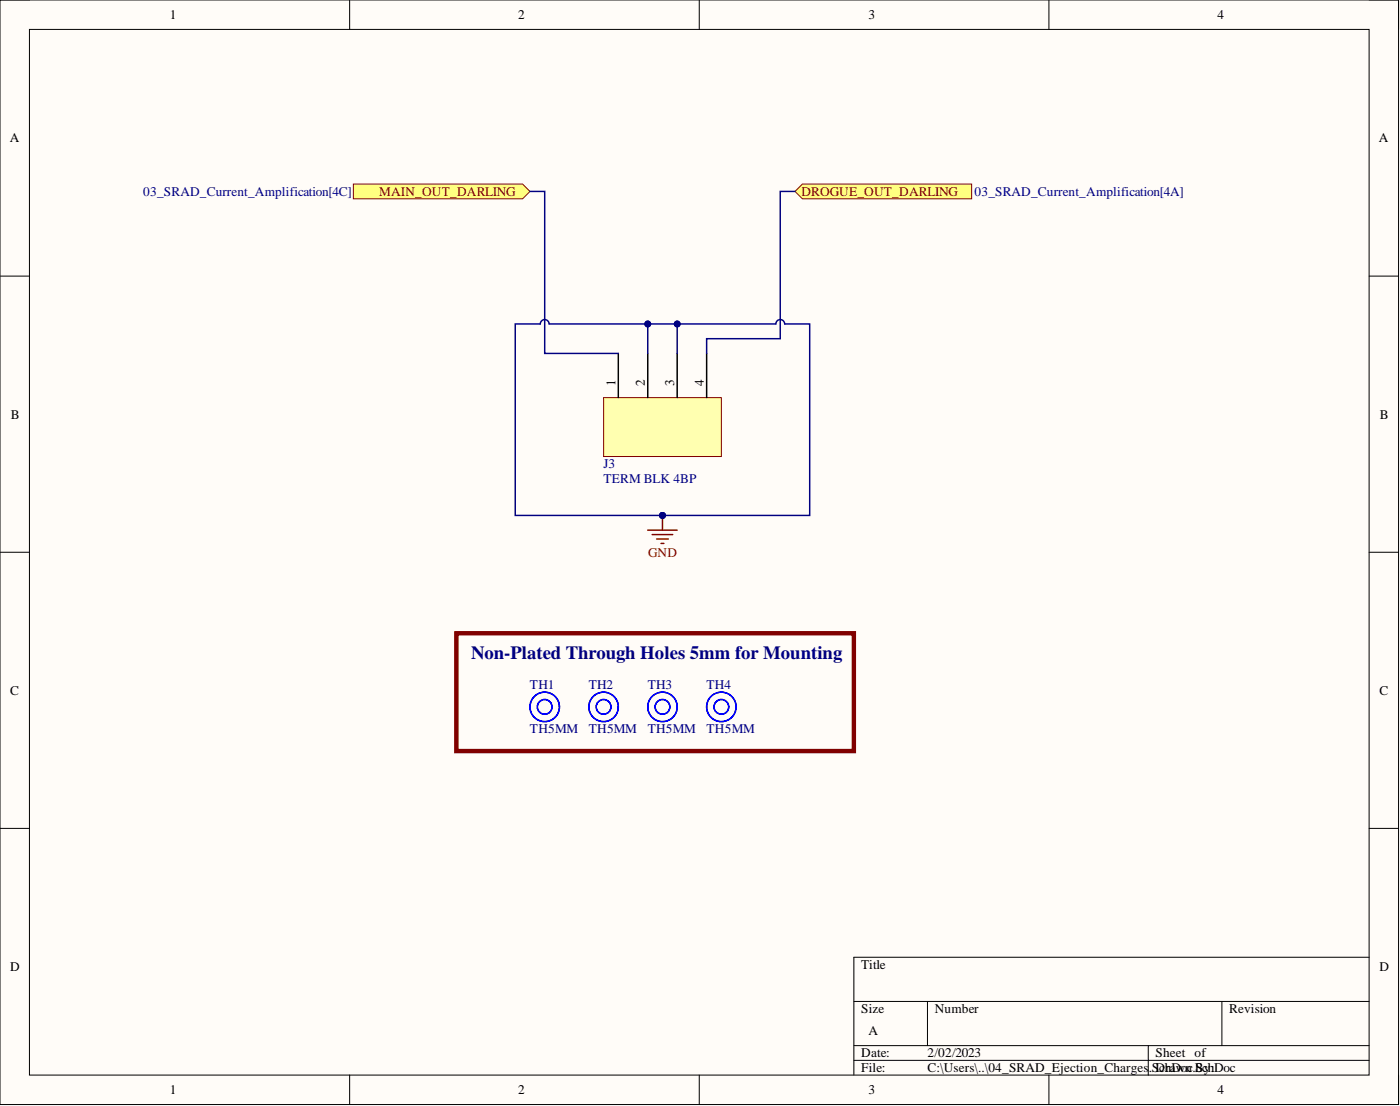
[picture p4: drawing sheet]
<svg xmlns="http://www.w3.org/2000/svg" width="241mm" height="190mm" viewBox="0 0 241 190" stroke-linecap="round" stroke-linejoin="round" font-family="sans-serif">
<path d="M0 0h241.1v190.2h-241.1z" fill-rule="evenodd" fill="#fffcf8"/>
<path d="M0 0h241.1v190.2h-241.1z" fill="none" stroke="#000" stroke-width=".17"/>
<path d="M5.1 5.1h230.9v180.1h-230.9z" fill-rule="evenodd" fill="#fffcf8"/>
<g fill="none" stroke="#000" stroke-width=".17">
<path d="M0 0h5.1M60.3 0v5.1M120.5 0v5.1M180.8 0v5.1M236 0h5.1v5.1M5.1 5.1h230.9v180.1h-230.9zM0 47.6h5.1M236 47.6h5.1M0 95.1h5.1M236 95.1h5.1M0 142.7h5.1M236 142.7h5.1"/>
<path d="M147.2 172.5h88.8M159.9 172.5v7.6M210.6 172.5v7.6M236 164.9h-88.8v20.3M60.3 185.2v5M120.5 185.2v5M147.2 180.1h88.8M147.2 182.6h88.8M180.8 185.2v5M197.9 180.1v5.1M241.1 185.2v5"/>
</g>
<path d="M60.9 31.7h29.2l1.2 1.3-1.2 1.2h-29.2z" fill-rule="evenodd" fill="#ffff80"/>
<path d="M60.9 31.7h29.2l1.2 1.3-1.2 1.2h-29.2z" fill="none" stroke="#800000" stroke-width=".17"/>
<path d="M137 33l1.3-1.3h29.2v2.5h-29.2z" fill-rule="evenodd" fill="#ffff80"/>
<path d="M137 33l1.3-1.3h29.2v2.5h-29.2z" fill="none" stroke="#800000" stroke-width=".17"/>
<path d="M104 68.5h20.3v10.1h-20.3z" fill-rule="evenodd" fill="#ffffb0"/>
<path d="M104 68.5h20.3v10.1h-20.3z" fill="none" stroke="#800000" stroke-width=".17"/>
<path d="M106.6 60.9v7.6M111.6 60.9v7.6M116.7 60.9v7.6M121.8 60.9v7.6" fill="none" stroke="#000" stroke-width=".25"/>
<path d="M111.6 91.3h5.1M112.4 92.1h3.6M113.2 92.8h2M113.9 93.6h.5M114.2 88.8v2.5" fill="none" stroke="#800000" stroke-width=".25"/>
<circle cx="114.2" cy="88.8" r=".51" fill="#000080"/>
<circle cx="114.2" cy="88.8" r=".51" fill="none" stroke="#000080" stroke-width=".17"/>
<g fill="none" stroke="#00f" stroke-width=".25">
<circle cx="93.9" cy="121.8" r="2.54"/>
<circle cx="93.9" cy="121.8" r="1.27"/>
<circle cx="104" cy="121.8" r="2.54"/>
<circle cx="104" cy="121.8" r="1.27"/>
<circle cx="114.2" cy="121.8" r="2.54"/>
<circle cx="114.2" cy="121.8" r="1.27"/>
<circle cx="124.3" cy="121.8" r="2.54"/>
<circle cx="124.3" cy="121.8" r="1.27"/>
</g>
<path d="M78.7 109.1h68.5v20.3h-68.5z" fill="none" stroke="#800000" stroke-width=".76"/>
<path d="M91.3 33h2.6v27.9h12.7M137 33h-2.5v25.3h-12.7v2.6M111.6 60.9v-5.1h-17a.76 .76 0 0 0-.7-.8 .76 .76 0 0 0-.8 .8h-4.3v33h25.4" fill="none" stroke="#000080" stroke-width=".25"/>
<circle cx="111.6" cy="55.8" r=".51" fill="#000080"/>
<circle cx="111.6" cy="55.8" r=".51" fill="none" stroke="#000080" stroke-width=".17"/>
<circle cx="114.2" cy="88.8" r=".51" fill="#000080"/>
<circle cx="114.2" cy="88.8" r=".51" fill="none" stroke="#000080" stroke-width=".17"/>
<path d="M116.7 60.9v-5.1h17a.76 .76 0 0 1 .8-.8 .76 .76 0 0 1 .7 .8h4.4v33h-25.4" fill="none" stroke="#000080" stroke-width=".25"/>
<circle cx="116.7" cy="55.8" r=".51" fill="#000080"/>
<circle cx="116.7" cy="55.8" r=".51" fill="none" stroke="#000080" stroke-width=".17"/>
<circle cx="114.2" cy="88.8" r=".51" fill="#000080"/>
<circle cx="114.2" cy="88.8" r=".51" fill="none" stroke="#000080" stroke-width=".17"/>
<path d="M111.6 55.8h5.1" fill="none" stroke="#000080" stroke-width=".25"/>
<circle cx="116.7" cy="55.8" r=".51" fill="#000080"/>
<circle cx="116.7" cy="55.8" r=".51" fill="none" stroke="#000080" stroke-width=".17"/>
<circle cx="111.6" cy="55.8" r=".51" fill="#000080"/>
<circle cx="111.6" cy="55.8" r=".51" fill="none" stroke="#000080" stroke-width=".17"/>
<text font-size="3.2" fill="#000080" x="81.2" y="113.5">Non-Plated Through Holes 5mm for Mounting</text>
<g font-size="2.3">
<text x="29.3" y="3.3">1</text>
<text x="89.3" y="3.3">2</text>
<text x="149.7" y="3.3">3</text>
<text x="209.8" y="3.3">4</text>
<text x="1.7" y="24.5">A</text>
<text x="237.7" y="24.5">A</text>
<text x="106.1" y="66.5" transform="rotate(-90 106.1 66.5)">1</text>
<text x="111.1" y="66.5" transform="rotate(-90 111.1 66.5)">2</text>
<text x="116.2" y="66.5" transform="rotate(-90 116.2 66.5)">3</text>
<text x="121.3" y="66.5" transform="rotate(-90 121.3 66.5)">4</text>
<text x="1.9" y="72.1">B</text>
<text x="237.8" y="72.1">B</text>
<text x="1.8" y="119.6">C</text>
<text x="237.8" y="119.6">C</text>
<text x="1.8" y="167.2">D</text>
<text x="148.4" y="166.9">Title</text>
<text x="237.8" y="167.2">D</text>
<text x="148.4" y="174.5">Size</text>
<text x="149.7" y="178.3">A</text>
<text x="161.1" y="174.5">Number</text>
<text x="211.9" y="174.5">Revision</text>
<text x="148.4" y="182.1">Date:</text>
<text x="148.4" y="184.7">File:</text>
<text x="159.9" y="182.1">2/02/2023</text>
<text x="159.9" y="184.7">C:\Users\..\04_SRAD_Ejection_Charges</text>
<text x="198" y="184.7">.SchDoc SchDoc</text>
<text x="199.2" y="182.1">Sheet of</text>
<text x="199.2" y="184.7">Drawn.By:</text>
<text x="29.3" y="188.5">1</text>
<text x="89.3" y="188.5">2</text>
<text x="149.7" y="188.5">3</text>
<text x="209.8" y="188.5">4</text>
</g>
<g font-size="2.3" fill="#000080">
<text x="24.7" y="33.7">03_SRAD_Current_Amplification[4C]</text>
<text x="168" y="33.7">03_SRAD_Current_Amplification[4A]</text>
<text x="104" y="80.7">J3</text>
<text x="104" y="83.2">TERM BLK 4BP</text>
<text x="91.3" y="118.7">TH1</text>
<text x="101.5" y="118.7">TH2</text>
<text x="111.6" y="118.7">TH3</text>
<text x="121.8" y="118.7">TH4</text>
<text x="91.3" y="126.3">TH5MM</text>
<text x="101.5" y="126.3">TH5MM</text>
<text x="111.6" y="126.3">TH5MM</text>
<text x="121.8" y="126.3">TH5MM</text>
</g>
<g font-size="2.3" fill="#800000">
<text x="65.4" y="33.7">MAIN_OUT_DARLING</text>
<text x="138.1" y="33.7">DROGUE_OUT_DARLING</text>
<text x="111.7" y="95.9">GND</text>
</g>
</svg>
